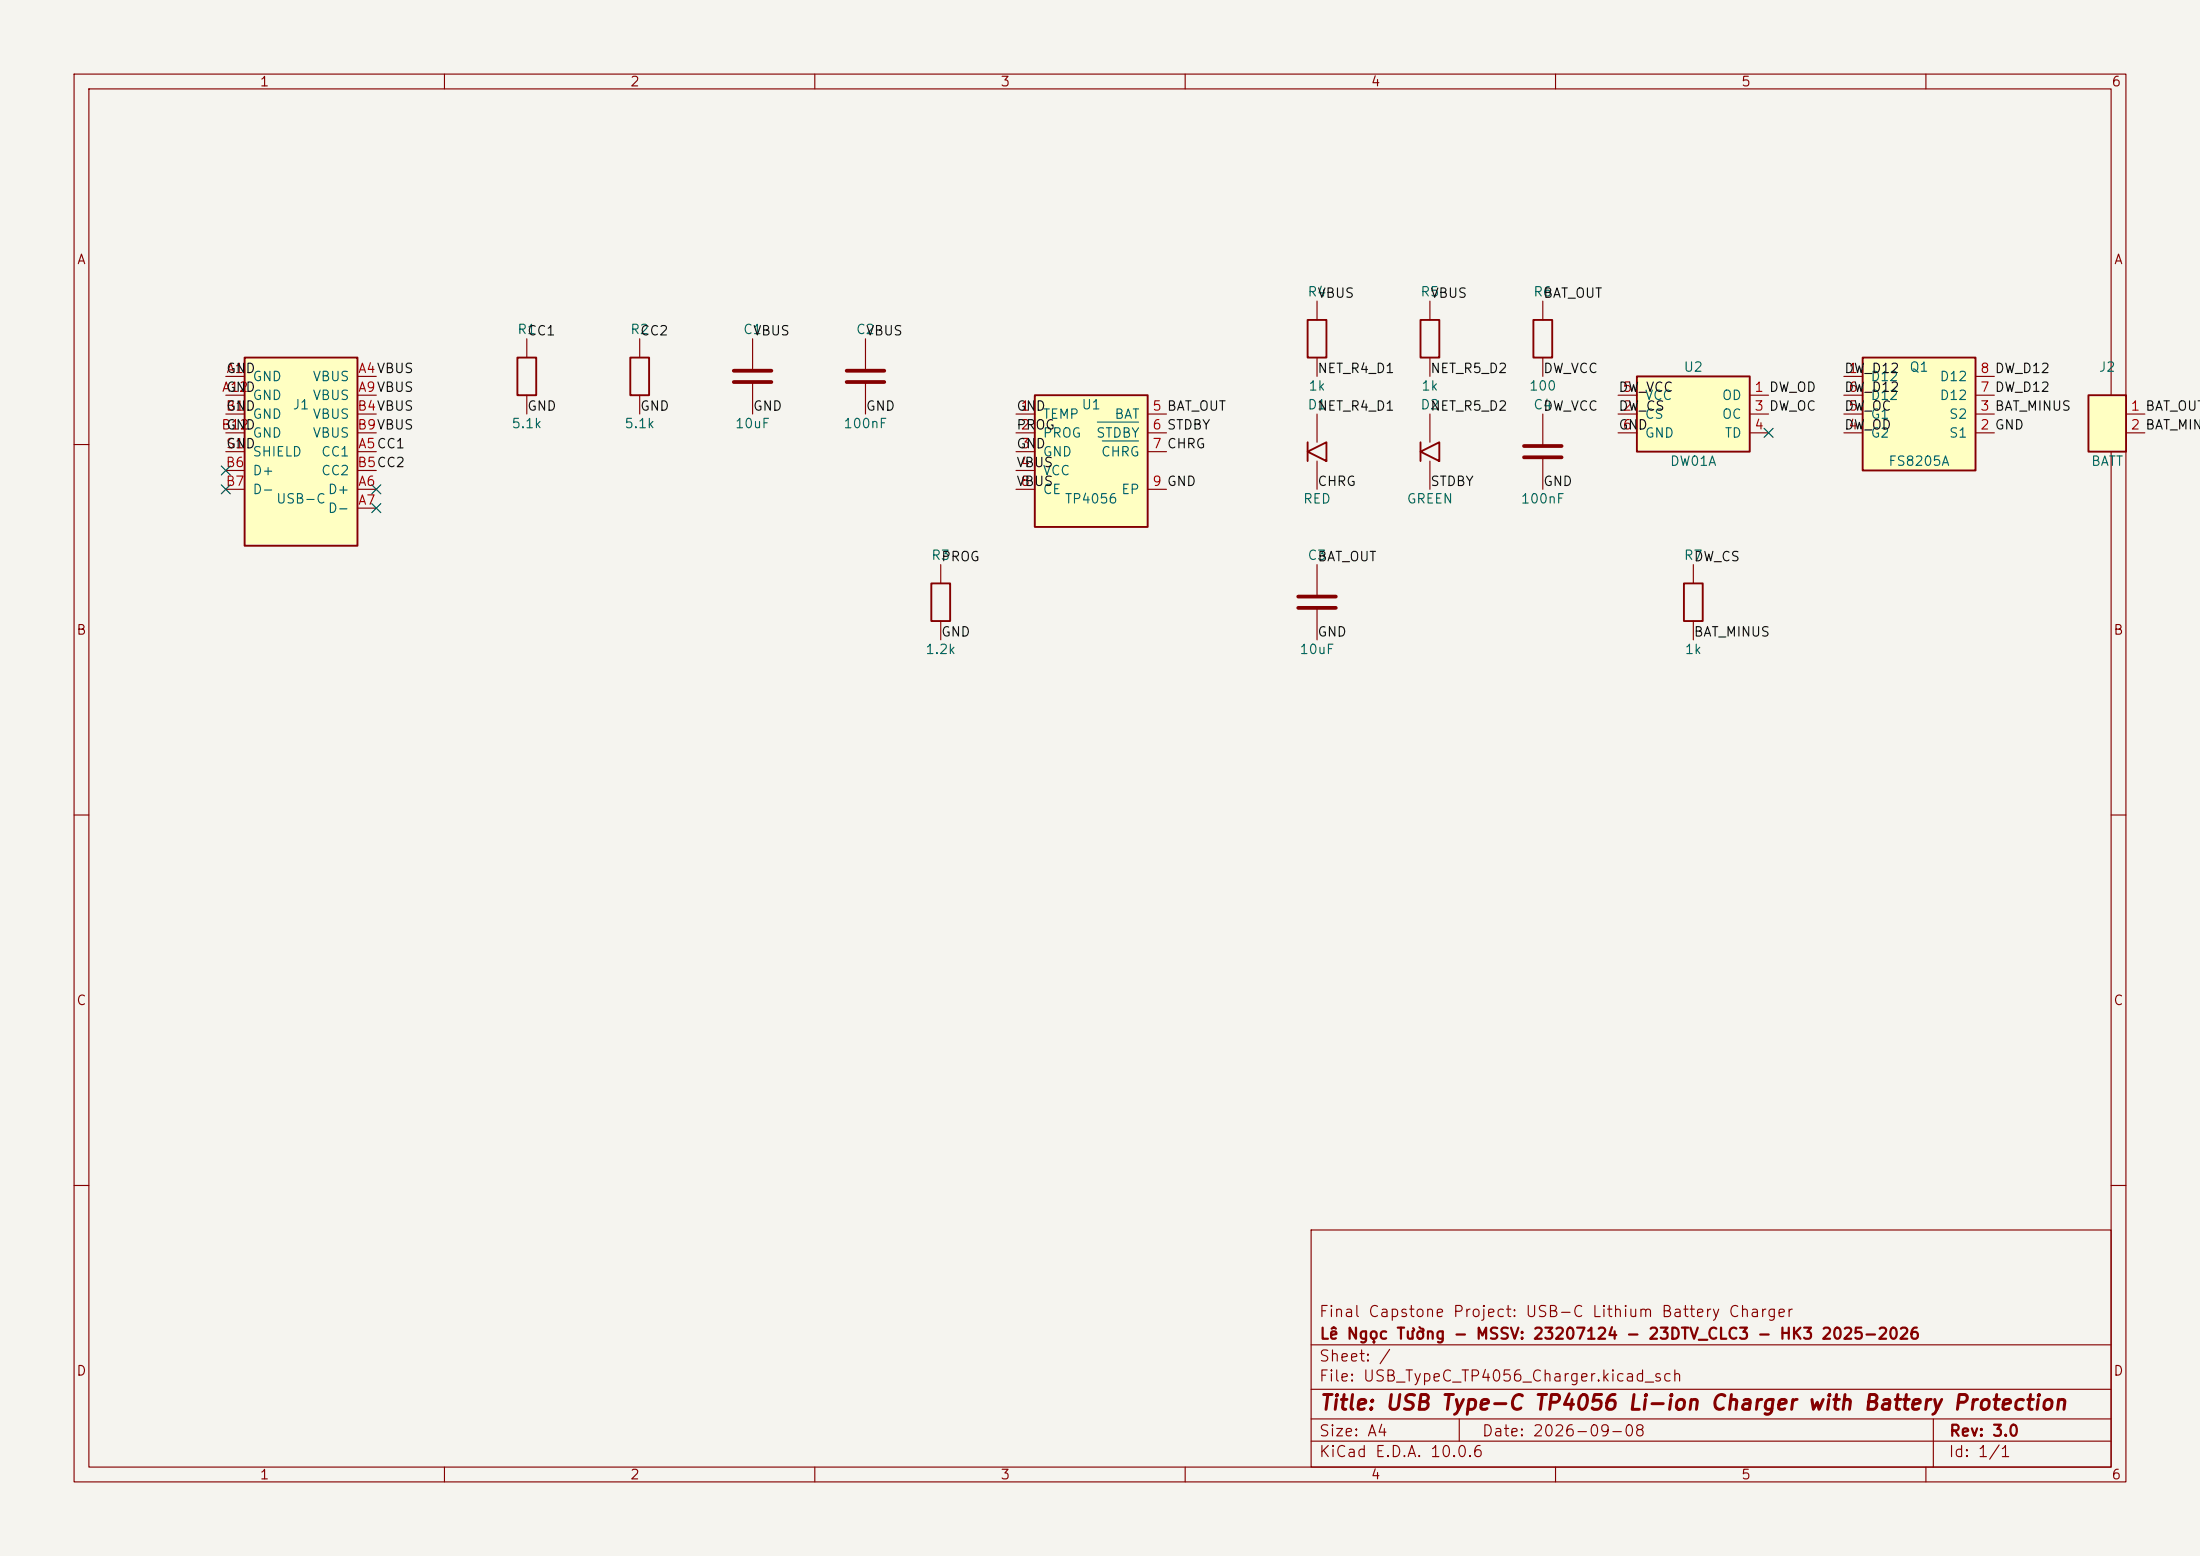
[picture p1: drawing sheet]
<svg xmlns="http://www.w3.org/2000/svg" width="297mm" height="210mm" viewBox="0 0 297 210" stroke-linecap="round" stroke-linejoin="round" font-family="sans-serif">
<path d="M0 0h297v210h-297z" fill="#f5f4ef" stroke="#f5f4ef" stroke-width=".14"/>
<g fill="none" stroke="#840000" stroke-width=".15">
<path d="M10 10h277v190h-277zM12 12h273v186h-273zM60 10v2M110 10v2M160 10v2M210 10v2M260 10v2M10 60h2M285 60h2M10 110h2M285 110h2M10 160h2"/>
<path d="M177 166h108v32h-108zM285 160h2M60 198v2M110 198v2M160 198v2M177 194.5h108M177 191.5h108M177 187.5h108M177 181.5h108M197 191.5v3M210 198v2M260 198v2"/>
<path d="M261 191.5v6.5"/>
</g>
<path d="M281.9 53.3h5.1v7.7h-5.1z" fill="#ffffc2"/>
<path d="M281.9 53.3h5.1v7.7h-5.1z" fill="none" stroke="#840000" stroke-width=".25"/>
<path d="M287 55.9h2.6M287 58.4h2.6" fill="none" stroke="#840000" stroke-width=".15"/>
<path d="M221 50.8h15.2v10.2h-15.2z" fill="#ffffc2"/>
<path d="M69.8 48.3h2.6v5h-2.6zM176.5 43.2h2.6v5.1h-2.6zM176.5 59.7v2.5M191.8 43.2h2.5v5.1h-2.5zM191.8 59.7v2.5M207 43.2h2.5v5.1h-2.5zM221 50.8h15.2v10.2h-15.2zM176.5 61l2.6-1.3v2.5zM191.8 61l2.5-1.3v2.5zM227.3 78.7h2.6v5.1h-2.6z" fill="none" stroke="#840000" stroke-width=".25"/>
<g fill="none" stroke="#840000" stroke-width=".15">
<path d="M71.1 45.7v2.6M71.1 53.3v2.6M116.8 45.7v4.3M116.8 51.6v4.3M177.8 40.6v2.6M177.8 48.3v2.5M177.8 55.9v3.8M193 40.6v2.6M193 48.3v2.5M193 55.9v3.8M208.3 40.6v2.6M208.3 48.3v2.5"/>
<path d="M208.3 55.9v4.3M218.4 53.3h2.6M218.4 55.9h2.6M218.4 58.4h2.6M236.2 53.3h2.6M236.2 55.9h2.6M236.2 58.4h2.6M177.8 62.2v3.8M193 62.2v3.8M208.3 61.7v4.3M228.6 76.2v2.5M228.6 83.8v2.6"/>
</g>
<path d="M114.3 50h5.1M114.3 51.6h5.1M205.7 60.2h5.1M205.7 61.7h5.1" fill="none" stroke="#840000" stroke-width=".51"/>
<path d="M139.7 53.3h15.2v17.8h-15.2z" fill="#ffffc2"/>
<path d="M85.1 48.3h2.5v5h-2.5zM139.7 53.3h15.2v17.8h-15.2zM125.7 78.7h2.6v5.1h-2.6z" fill="none" stroke="#840000" stroke-width=".25"/>
<g fill="none" stroke="#840000" stroke-width=".15">
<path d="M86.4 45.7v2.6M86.4 53.3v2.6M101.6 45.7v4.3M101.6 51.6v4.3M137.2 55.9h2.5M137.2 58.4h2.5M154.9 55.9h2.6M154.9 58.4h2.6M127 76.2v2.5M137.2 61h2.5M137.2 63.5h2.5M137.2 66h2.5"/>
<path d="M154.9 61h2.6M154.9 66h2.6M127 83.8v2.6"/>
</g>
<path d="M148.1 57h5.6M148.8 59.5h4.9" fill="none" stroke="#006464" stroke-width=".15"/>
<path d="M99.1 50h5M99.1 51.6h5" fill="none" stroke="#840000" stroke-width=".51"/>
<path d="M33 48.3h15.3v25.4h-15.3z" fill="#ffffc2"/>
<path d="M33 48.3h15.3v25.4h-15.3z" fill="none" stroke="#840000" stroke-width=".25"/>
<g fill="none" stroke="#840000" stroke-width=".15">
<path d="M30.5 50.8h2.5M30.5 53.3h2.5M30.5 55.9h2.5M30.5 58.4h2.5M48.3 50.8h2.5M48.3 53.3h2.5M48.3 55.9h2.5M48.3 58.4h2.5M30.5 61h2.5M30.5 66h2.5M30.5 63.5h2.5M48.3 61h2.5"/>
<path d="M48.3 66h2.5M48.3 68.6h2.5M48.3 63.5h2.5"/>
</g>
<path d="M251.5 48.3h15.2v15.2h-15.2z" fill="#ffffc2"/>
<path d="M251.5 48.3h15.2v15.2h-15.2z" fill="none" stroke="#840000" stroke-width=".25"/>
<path d="M248.9 50.8h2.6M248.9 58.4h2.6M248.9 55.9h2.6M248.9 53.3h2.6M266.7 50.8h2.5M266.7 58.4h2.5M266.7 55.9h2.5M266.7 53.3h2.5M177.8 76.2v4.3M177.8 82v4.4" fill="none" stroke="#840000" stroke-width=".15"/>
<path d="M175.3 80.5h5M175.3 82h5" fill="none" stroke="#840000" stroke-width=".51"/>
<path d="M238.2 57.8l1.2 1.2M239.4 57.8l-1.2 1.2M29.9 65.4l1.2 1.2M29.9 62.9l1.2 1.2M31.1 65.4l-1.2 1.2M31.1 62.9l-1.2 1.2M50.2 65.4l1.2 1.2M50.2 68l1.2 1.2M51.4 65.4l-1.2 1.2M51.4 68l-1.2 1.2" fill="none" stroke="#000084" stroke-width=".15"/>
<text font-size="2" fill="#840000" x="178" y="190.8">Title: USB Type-C TP4056 Li-ion Charger with Battery Protection</text>
<g font-size="1.5" fill="#840000">
<text x="178" y="178.1">Final Capstone Project: USB-C Lithium Battery Charger</text>
<text x="178" y="184.1">Sheet: /</text>
<text x="178" y="181.1">Lê Ngọc Tường - MSSV: 23207124 - 23DTV_CLC3 - HK3 2025-2026</text>
<text x="178" y="186.8">File: USB_TypeC_TP4056_Charger.kicad_sch</text>
<text x="178" y="197">KiCad E.D.A. 10.0.6</text>
<text x="178" y="194.2">Size: A4</text>
<text x="200" y="194.2">Date: 2026-09-08</text>
<text x="263" y="197">Id: 1/1</text>
<text x="263" y="194.2">Rev: 3.0</text>
</g>
<g font-size="1.3" fill="#840000">
<text x="35" y="12">1</text>
<text x="85" y="12">2</text>
<text x="135" y="12">3</text>
<text x="185" y="12">4</text>
<text x="235" y="12">5</text>
<text x="285" y="12">6</text>
<text x="10.3" y="36">A</text>
<text x="285.3" y="36">A</text>
<text x="10.2" y="86">B</text>
<text x="285.2" y="86">B</text>
<text x="10.2" y="136">C</text>
<text x="285.2" y="136">C</text>
<text x="10.2" y="186">D</text>
<text x="285.2" y="186">D</text>
<text x="35" y="200">1</text>
<text x="85" y="200">2</text>
<text x="135" y="200">3</text>
<text x="185" y="200">4</text>
<text x="235" y="200">5</text>
<text x="285" y="200">6</text>
</g>
<g font-size="1.3" fill="#006464">
<text x="176.4" y="40.3">R4</text>
<text x="191.7" y="40.3">R5</text>
<text x="206.9" y="40.3">R6</text>
<text x="69.8" y="45.4">R1</text>
<text x="85" y="45.4">R2</text>
<text x="100.2" y="45.4">C1</text>
<text x="115.5" y="45.4">C2</text>
<text x="34" y="51.8">GND</text>
<text x="42.1" y="51.8">VBUS</text>
<text x="176.6" y="53">1k</text>
<text x="191.8" y="53">1k</text>
<text x="206.3" y="53">100</text>
<text x="227.2" y="50.5">U2</text>
<text x="252.4" y="51.8">D12</text>
<text x="257.7" y="50.5">Q1</text>
<text x="261.8" y="51.8">D12</text>
<text x="283.3" y="50.5">J2</text>
<text x="34" y="54.3">GND</text>
<text x="34" y="56.8">GND</text>
<text x="34" y="59.4">GND</text>
<text x="39.4" y="55.6">J1</text>
<text x="42.1" y="54.3">VBUS</text>
<text x="42.1" y="56.8">VBUS</text>
<text x="42.1" y="59.4">VBUS</text>
<text x="69" y="58.1">5.1k</text>
<text x="84.2" y="58.1">5.1k</text>
<text x="99.1" y="58.1">10uF</text>
<text x="113.8" y="58.1">100nF</text>
<text x="140.7" y="56.8">TEMP</text>
<text x="140.7" y="59.4">PROG</text>
<text x="145.9" y="55.6">U1</text>
<text x="147.9" y="59.4">STDBY</text>
<text x="150.4" y="56.8">BAT</text>
<text x="176.4" y="55.6">D1</text>
<text x="191.7" y="55.6">D2</text>
<text x="206.9" y="55.6">C4</text>
<text x="222" y="56.8">CS</text>
<text x="222" y="54.3">VCC</text>
<text x="222" y="59.4">GND</text>
<text x="232.4" y="54.3">OD</text>
<text x="232.4" y="56.8">OC</text>
<text x="232.7" y="59.4">TD</text>
<text x="252.4" y="59.4">G2</text>
<text x="252.4" y="56.8">G1</text>
<text x="252.4" y="54.3">D12</text>
<text x="261.8" y="54.3">D12</text>
<text x="263" y="59.4">S1</text>
<text x="263" y="56.8">S2</text>
<text x="34" y="64.5">D+</text>
<text x="34" y="61.9">SHIELD</text>
<text x="43.3" y="61.9">CC1</text>
<text x="43.3" y="64.5">CC2</text>
<text x="140.7" y="61.9">GND</text>
<text x="140.7" y="64.5">VCC</text>
<text x="148.6" y="61.9">CHRG</text>
<text x="225.4" y="63.2">DW01A</text>
<text x="254.8" y="63.2">FS8205A</text>
<text x="282.2" y="63.2">BATT</text>
<text x="34" y="67">D-</text>
<text x="37.2" y="68.3">USB-C</text>
<text x="44.2" y="67">D+</text>
<text x="44.2" y="69.5">D-</text>
<text x="140.7" y="67">CE</text>
<text x="143.7" y="68.3">TP4056</text>
<text x="151.3" y="67">EP</text>
<text x="175.8" y="68.3">RED</text>
<text x="189.8" y="68.3">GREEN</text>
<text x="205.2" y="68.3">100nF</text>
<text x="125.6" y="75.9">R3</text>
<text x="176.4" y="75.9">C3</text>
<text x="227.2" y="75.9">R7</text>
<text x="124.8" y="88.6">1.2k</text>
<text x="175.3" y="88.6">10uF</text>
<text x="227.4" y="88.6">1k</text>
</g>
<g font-size="1.3" fill="#0f0f0f">
<text x="177.8" y="40.5">VBUS</text>
<text x="193" y="40.5">VBUS</text>
<text x="208.3" y="40.5">BAT_OUT</text>
<text x="71.1" y="45.6">CC1</text>
<text x="86.3" y="45.6">CC2</text>
<text x="101.6" y="45.6">VBUS</text>
<text x="116.8" y="45.6">VBUS</text>
<text x="30.5" y="50.7">GND</text>
<text x="30.5" y="53.2">GND</text>
<text x="177.8" y="50.7">NET_R4_D1</text>
<text x="193" y="50.7">NET_R5_D2</text>
<text x="208.3" y="50.7">DW_VCC</text>
<text x="218.4" y="53.2">DW_VCC</text>
<text x="248.9" y="50.7">DW_D12</text>
<text x="248.9" y="53.2">DW_D12</text>
<text x="30.5" y="55.8">GND</text>
<text x="30.5" y="58.3">GND</text>
<text x="71.1" y="55.8">GND</text>
<text x="86.3" y="55.8">GND</text>
<text x="101.6" y="55.8">GND</text>
<text x="116.8" y="55.8">GND</text>
<text x="137.1" y="58.3">PROG</text>
<text x="137.1" y="55.8">GND</text>
<text x="177.8" y="55.8">NET_R4_D1</text>
<text x="193" y="55.8">NET_R5_D2</text>
<text x="208.3" y="55.8">DW_VCC</text>
<text x="218.4" y="58.3">GND</text>
<text x="218.4" y="55.8">DW_CS</text>
<text x="248.9" y="55.8">DW_OC</text>
<text x="248.9" y="58.3">DW_OD</text>
<text x="30.5" y="60.8">GND</text>
<text x="137.1" y="65.9">VBUS</text>
<text x="137.1" y="63.4">VBUS</text>
<text x="137.1" y="60.8">GND</text>
<text x="177.8" y="65.9">CHRG</text>
<text x="193" y="65.9">STDBY</text>
<text x="208.3" y="65.9">GND</text>
<text x="127" y="76.1">PROG</text>
<text x="177.8" y="76.1">BAT_OUT</text>
<text x="228.6" y="76.1">DW_CS</text>
<text x="127" y="86.2">GND</text>
<text x="177.8" y="86.2">GND</text>
<text x="228.6" y="86.2">BAT_MINUS</text>
</g>
<g font-size="1.3" fill="#a90000">
<text x="29.9" y="53.2">A12</text>
<text x="30.5" y="50.7">A1</text>
<text x="48.3" y="50.7">A4VBUS</text>
<text x="48.3" y="53.2">A9VBUS</text>
<text x="219" y="53.2">5</text>
<text x="236.8" y="53.2">1 DW_OD</text>
<text x="249.5" y="50.7">1</text>
<text x="249.5" y="53.2">6</text>
<text x="267.2" y="53.2">7 DW_D12</text>
<text x="267.2" y="50.7">8 DW_D12</text>
<text x="29.8" y="58.3">B12</text>
<text x="30.4" y="55.7">B1</text>
<text x="48.2" y="55.7">B4VBUS</text>
<text x="48.2" y="58.3">B9VBUS</text>
<text x="137.7" y="55.7">1</text>
<text x="137.7" y="58.3">2</text>
<text x="155.5" y="55.7">5 BAT_OUT</text>
<text x="155.5" y="58.3">6 STDBY</text>
<text x="219" y="55.7">2</text>
<text x="219" y="58.3">6</text>
<text x="236.8" y="55.7">3 DW_OC</text>
<text x="236.8" y="58.3">4</text>
<text x="249.5" y="58.3">4</text>
<text x="249.5" y="55.7">5</text>
<text x="267.2" y="58.3">2 GND</text>
<text x="267.2" y="55.7">3 BAT_MINUS</text>
<text x="287.6" y="55.7">1 BAT_OUT</text>
<text x="287.6" y="58.3">2 BAT_MINU</text>
<text x="30.4" y="63.4">B6</text>
<text x="30.4" y="65.9">B7</text>
<text x="30.4" y="60.8">S1</text>
<text x="48.2" y="63.4">B5CC2</text>
<text x="48.3" y="60.8">A5CC1</text>
<text x="48.3" y="65.9">A6</text>
<text x="137.7" y="60.8">3</text>
<text x="137.7" y="63.4">4</text>
<text x="137.7" y="65.9">8</text>
<text x="155.5" y="60.8">7 CHRG</text>
<text x="155.5" y="65.9">9 GND</text>
<text x="48.3" y="68.4">A7</text>
</g>
</svg>
